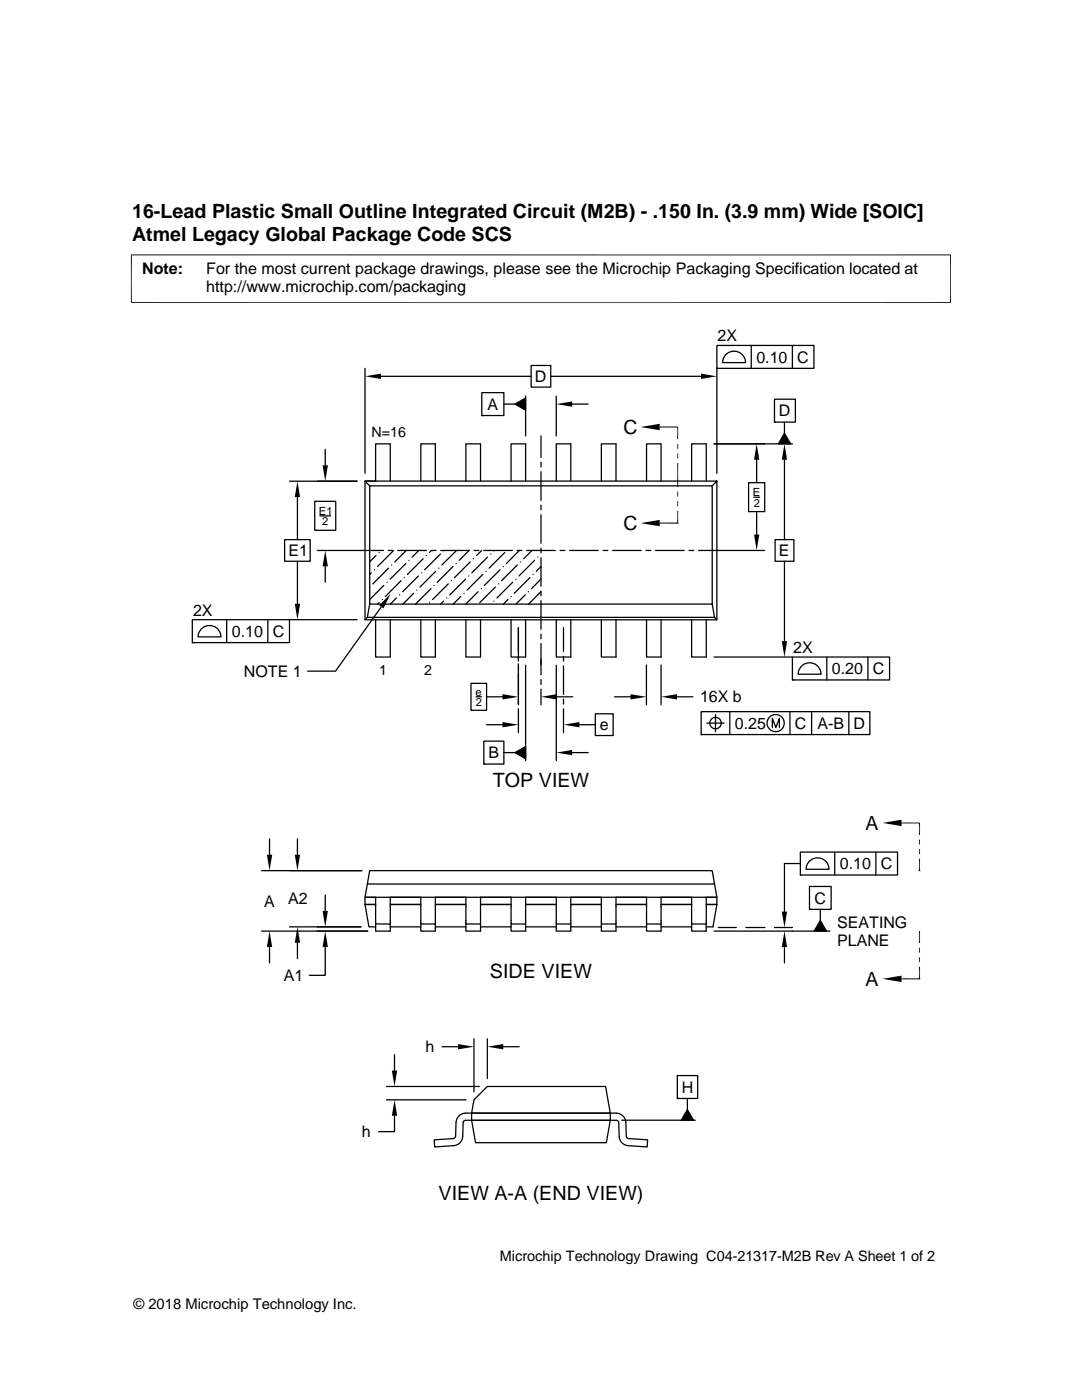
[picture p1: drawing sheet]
<svg xmlns="http://www.w3.org/2000/svg" width="216mm" height="279mm" viewBox="0 0 216 279" stroke-linecap="round" stroke-linejoin="round" font-family="sans-serif">
<g fill="none" stroke="#000" stroke-width=".25">
<path d="M72.8 73.5v20.9M76 75.1h30M96.1 78.4h4.4v4.5h-4.4zM104.9 79.1v7.9M106 72.9h3.9v4.4h-3.9zM109.9 75.1h30M111 79.1v7.9M143 73.5v20.9M143 68.9h19.4v4.6h-19.4zM143 73.5h.1M144.9 70.7a2.3 2.3 0 0 1 2.5-.4 2.3 2.3 0 0 1 1.4 2.1h-4.6l.3-1.2zM149.9 68.9v4.6"/>
<path d="M154.5 79.7h4.2v4.5h-4.2zM158.1 68.9v4.6M57.8 96h13.4M59.4 99.2v8.5M64.9 89.7v3.2M73.8 97h68.3v23.6h-68.3zM77.9 96v-7.4h-2.9v7.4h-2.2l1 1M86.9 96v-7.4h-2.9v7.4M95.9 96v-7.4h-2.9v7.4M96.1 82.9h.1M100.5 80.6h2.3M102.8 80.6l2.1-1.2v2.5z"/>
<path d="M104.9 96v-7.4h-2.9v7.4M107.9 87v4.3M107.9 92.2v1M107.9 94.1v5.8M113.9 96v-7.4h-2.9v7.4M114.2 80.6h3.1M122.9 96v-7.4h-2.9v7.4M131.9 96v-7.4h-2.9v7.4M140.9 96v-7.4h-2.9v7.4M142.5 88.6h15.6M143 96v27.7h-70.2v-27.7h70.2l-.9 1M149.4 96.3h3.2v5.8h-3.2z"/>
<path d="M150.4 99.2h1.2M151 91.8v4.5M154.5 84.2h.1M156.5 86.5l1.3 2.1h-2.5zM156.5 84.2v2.3M156.5 91.8v15.9M56.8 107.7h5.1v4.3h-5.1zM59.4 112v8.5M62.8 100.1h4.2v5.7h-4.2zM63.3 109.9h13.2M63.8 103h2.2M64.9 113v3.2"/>
<path d="M73.8 117.2h.1M74.1 114.3l-.3 .3M74.7 113.7h.1M75 110.9l-1.2 1.2M75.6 110.3h.1M76.3 119.7h.1M76.6 116.8l-2.8 2.9M77.2 116.2h.1M77.5 109.9h.9M77.5 113.4l-3.1 3.1M78.1 112.8h.1M78.5 109.9l-3.2 3.2"/>
<path d="M79.1 119.3l-1.2 1.3M79.4 109.9h5.7M79.7 118.7h.1M80 115.9l-3.1 3.1M80.7 115.3h.1M81 112.5l-3.1 3.1M81.1 109.9l-2.3 2.2M81.6 111.8h.1M82.6 118.4l-2.2 2.2M83.2 117.8h.1M83.5 115l-3.2 3.1M83.6 109.9l-1.4 1.3"/>
<path d="M84.1 114.3h.1M84.4 111.5l-3.1 3.1M85 110.9h.1M86 117.5l-3.1 3.1M86 109.9h1M86.1 109.9l-.4 .4M86.6 116.8h.1M86.9 114l-3.1 3.2M87.6 113.4h.1M87.9 110.6l-3.2 3.1M87.9 109.9h5.8M88.5 120l-.6 .6"/>
<path d="M88.5 109.9h.1M89.1 119.3h.1M89.5 116.5l-3.2 3.2M90.1 115.9h.1M90.4 113.1l-3.2 3.1M91 112.5h.1M91.1 109.9l-2.9 2.9M91.9 119l-1.5 1.6M92.6 118.4h.1M92.9 115.6l-3.2 3.1M93.5 115h.1M93.6 109.9l-2 1.9"/>
<path d="M93.8 112.1l-3.1 3.2M94.5 111.5h.1M94.6 109.9h1M95.4 118.1l-2.5 2.5M96 117.5h.1M96.1 109.9l-1 1M96.3 114.6l-3.1 3.2M96.5 109.9h5.7M97 114h.1M97.3 111.2l-3.2 3.1M97.9 110.6h.1M98.5 120h.1"/>
<path d="M98.6 109.9h-.1M98.8 117.2l-3.1 3.1M99.5 116.5h.1M99.8 113.7l-3.2 3.1M100.4 113.1h.1M100.7 110.3l-3.1 3.1M101.3 119.7l-.8 .9M102 119h.1M102.3 116.2l-3.1 3.1M102.9 115.6h.1M103.2 109.9h.9M103.2 112.8l-3.1 3.1"/>
<path d="M103.6 109.9l-2.6 2.6M103.9 112.1h.1M104.8 118.7l-1.8 1.9M105.1 109.9h5.7M105.4 118.1h.1M105.7 115.3l-3.1 3.1M106.2 109.9l-1.7 1.6M106.4 114.6h.1M106.7 111.8l-3.2 3.2M107.3 111.2h.1M107.9 115.6l-1.8 1.9M107.9 118.1l-2.4 2.5"/>
<path d="M107.9 113.1l-.9 .9M107.9 100.8v1M107.9 102.7v5.7M107.9 109.4v.9M107.9 111.3v5.7M107.9 118v.9M107.9 119.9v5.7M111.8 109.9h.9M113.7 109.9h5.7M120.3 109.9h1M122.2 109.9h5.8M128.9 109.9h1"/>
<path d="M130.8 109.9h5.7M137.5 109.9h.9M151 102.1v4.6M152.6 109.9h-13.2M154.7 107.7h3.7v4.3h-3.7zM156.5 112v16M38.4 123.7h19.4v4.5h-19.4zM38.4 128.2h.1M40.3 125.4a2.29 2.29 0 0 1 2.4-.4 2.29 2.29 0 0 1 1.4 2.1h-4.6l.3-1.2zM45.2 123.7v4.5M53.4 123.7v4.5M57.8 123.7h13.4"/>
<path d="M73.3 123.2l-.5 .5M73.8 120.6l-.5 2.6h69.3l-.5-2.6M75 123.7v7.4h2.9v-7.4M75.6 120.3l-.2 .3M76.1 121.1l-9.1 12.8h-5.6M84 123.7v7.4h2.9v-7.4M85.7 120.3h.1M93 123.7v7.4h2.9v-7.4M94 136.4h3.1v5.4h-3.1zM95 139.1h1.1M97.1 139.1h3.2M102 123.7v7.4h2.9v-7.4"/>
<path d="M103.4 125.3v6.6M103.4 132.5v8.2M104.9 132.8v19M107.9 126.5v1M107.9 128.4v6.3M107.9 135.6v1M107.9 137.5v3.2M111 132.8v19M111 123.7v7.4h2.9v-7.4M111.1 139.1h3.2M112.4 125.3v4.7M112.4 131v.9"/>
<path d="M112.4 132.9v5.7M112.4 139.6v.9M120 123.7v7.4h2.9v-7.4M122.6 139.1h3.2M129 132.7v8M129 123.7v7.4h2.9v-7.4M131.9 132.7v8M135.1 139.1h3.2M138 123.7v7.4h2.9v-7.4M142.5 131.1h15.6M142.6 123.2l.4 .5M158.1 131.1h19.4v4.6h-19.4z"/>
<path d="M158.1 135.7h.1M160 132.8a2.28 2.28 0 0 1 2.5-.3 2.28 2.28 0 0 1 1.3 2.1h-4.5l.3-1.2zM165 131.1v4.6M173.2 131.1v4.6M96.5 147.9h4v4.6h-4zM96.5 152.5h.1M97.1 144.6h3.2M100.5 150.2h2.3M102.8 150.2l2.1-1.2v2.4zM103.4 141.5v4.7M112.4 141.5v4.7M114.2 150.2h3.1"/>
<path d="M115.6 144.6h3.2M118.8 142.5h3.5v4.3h-3.5zM139.9 142h33.7v4.6h-33.7zM139.9 146.6h.1M141.1 144.3h3.4M142.8 142.6v3.4M145.6 142v4.6M154.1 145.2v-1.8l.7 1.8 .7-1.8v1.8M157.6 142v4.6M161.9 142v4.6M169.4 142v4.6M52.2 173.8h20"/>
<path d="M53.8 167.4v3.2M59.4 167.4v3.2M64.9 178.6v3.2M73.3 176.4l-.5 2.7h2.2v5.3h2.9v1.4h-2.9v-1.4M73.8 173.8h68.3l.5 2.6h-69.3zM142.6 176.4l.4 2.7h-2.1h2.1v1.4h-2.1h2.1l-.7 4.5h-1.4M159.7 170.1h19.4v4.5h-19.4zM159.7 174.6h.1M159.7 172.3h-3.2v9.6M161.5 176.9h4.3v4.6h-4.3zM161.6 171.8a2.28 2.28 0 0 1 2.5-.4 2.28 2.28 0 0 1 1.3 2.1h-4.6l.4-1.2zM166.6 170.1v4.5"/>
<path d="M174.8 170.1v4.5M52.2 185.8h21.2M53.8 189v3.2M57.8 185h14.2M59.4 188.2v3.1M64.9 189v5.6h-3.2M77.9 180.5h6.1M77.9 185h6.1M77.9 184.4v-5.3h-5.1v1.4h2.2h-2.2l.8 4.5h1.4M84 184.4v1.4h2.9v-1.4h-2.9v-5.3h-6.1h9v5.3M86.9 180.5h6.1M86.9 185h6.1"/>
<path d="M93 184.4v1.4h2.9v-1.4h-2.9v-5.3h-6.1h9v5.3M95.9 180.5h6.1M95.9 185h6.1M102 184.4v1.4h2.9v-1.4h-2.9v-5.3h-6.1h9v5.3M104.9 180.5h6.1M104.9 185h6.1M111 184.4v1.4h2.9v-1.4h-2.9v-5.3h-6.1h9v5.3M113.9 180.5h6.1M113.9 185h6.1M120 184.4v1.4h2.9v-1.4h-2.9v-5.3h-6.1h9v5.3M122.9 180.5h6.1M122.9 185h6.1"/>
<path d="M129 184.4v1.4h2.9v-1.4h-2.9v-5.3h-6.1h9v5.3M131.9 180.5h6.1M131.9 185h6.1M138 184.4v1.4h2.9v-1.4h-2.9v-5.3h-6.1h9v5.3M142.5 185.8h23.1M143.3 185.1h3.6M148.8 185.1h3.8M154.5 185.1h3.6M156.5 189v3.2M161.5 181.5h.1M163.7 183.7l1.2 2.1h-2.4zM163.7 181.5v2.2"/>
<path d="M77.1 216.8h18.6M77.1 219.5h15.9M78.7 210.5v3.2M88.2 208.9h3.2M94.6 219.5l2.6-2.7h23.6l1 5.3h-27.7zM94.6 207.3v10.6M97.2 207.3v7.9M100.4 208.9h3.2M135.1 214.7h4.1v4.5h-4.1zM135.1 219.2h.1M137.2 219.2v2.2M78.7 222.7v3.1h-3.2"/>
<path d="M94.1 222.1a2.48 2.48 0 0 0-2.9 1.1l-.2 .8-.1 2.7-.1 .4-.4 .1-3.7 .3v1.4l3.9-.3a1.92 1.92 0 0 0 1.7-1.8l.2-2.9 .2-.3h1.4v-1.5h27.7M94.1 223.6h27.7M94.1 223.6h27.7l-.8 4.4h-26.1zM121.8 222.1a2.48 2.48 0 0 1 2.9 1.1l.2 .8 .1 2.7 .1 .4 .3 .1 3.8 .3-.1 1.4-3.8-.3a1.92 1.92 0 0 1-1.8-1.8l-.1-2.9-.3-.3h-1.3zM124.1 223.6h14.6M137.2 221.4l1.2 2.2h-2.5z"/>
<circle cx="142.8" cy="144.3" r="1.14"/>
<circle cx="154.8" cy="144.3" r="1.71"/>
</g>
<g fill="#000">
<path d="M72.8 75.1l3.2-.5v1zM102.8 80.6l2.1-1.2v2.5zM139.9 74.6l3.1 .5-3.1 .5zM59.4 96l.5 3.2h-1.1zM64.4 92.9h1l-.5 3.1zM111 80.6l3.2-.5v1.1zM127.8 85.2l3.8-.6v1.3zM135.1 88.6l.2 1h-.2zM135.1 90.5l.2 1h-.2zM135.1 98.1l.2 1h-.2zM135.1 88.6h.2v1zM135.1 90.5h.2v1z"/>
<path d="M135.1 98.1h.2v1zM151 88.6l.5 3.2h-1zM156.5 88.6l.6 3.2h-1.1zM156.5 86.5l1.3 2.1h-2.5zM64.9 109.9l.5 3.1h-1zM127.8 104.4l3.8-.6v1.2zM135.1 100l.2 1h-.2zM135.1 100h.2v1zM150.5 106.7h1l-.5 3.2zM58.8 120.5h1.1l-.5 3.2zM75.6 120.8l2.3-2.3-1.4 2.9zM100.3 138.5l3.1 .6-3.1 .5z"/>
<path d="M107.9 139.1l3.2-.6v1.1zM125.8 138.5l3.2 .6-3.2 .5zM131.9 139.1l3.2-.6v1.1zM156 128h1.1l-.6 3.1zM100.3 144.1l3.1 .5-3.1 .6zM102.8 150.2l2.1-1.2v2.4zM111 150.2l3.2-.5v1zM112.4 144.6l3.2-.5v1.1zM53.3 170.6h1l-.5 3.2zM58.8 170.6h1.1l-.5 3.2zM176.1 164.2l3.8-.6v1.3zM183.4 167.6l.2 .9h-.2z"/>
<path d="M183.4 169.5l.2 .9h-.2zM183.4 167.6h.2v.9zM183.4 169.5h.2v.9zM53.8 185.8l.5 3.2h-1zM59.4 185l.5 3.2h-1.1zM64.4 181.8h1l-.5 3.2zM64.9 185.8l.5 3.2h-1zM156.5 185.8l.6 3.2h-1.1zM156 181.9h1.1l-.6 3.2zM163.7 183.7l1.2 2.1h-2.4zM176.1 195.3l3.8-.6v1.3zM183.4 189.1l.2 1h-.2z"/>
<path d="M183.4 191.1l.2 .9h-.2zM183.4 189.1h.2v1zM183.4 191.1h.2v.9zM78.2 213.7h1l-.5 3.1zM91.4 208.4l3.2 .5-3.2 .5zM97.2 208.9l3.2-.5v1zM78.7 219.5l.5 3.2h-1zM137.2 221.4l1.2 2.2h-2.5z"/>
</g>
<path d="M26.1 50.9h163.7M26.2 50.8v9.7M189.7 50.8v9.7M26.1 60.4h163.7M135.2 85.2v2.5M135.2 92.4v4.8M135.1 104.4h.2M135.2 101.9v2.5M179.9 164.2h3.6M183.4 173.8h.2M183.4 195.3h.2" fill="none" stroke="#000" stroke-width=".2"/>
<path d="M131.6 85.2h3.6M131.6 104.4h3.6M183.5 164.2v2.4M183.5 171.4v2.4M183.5 185.8v2.4M183.5 193v2.3h-3.6" fill="none" stroke="#000" stroke-width=".21"/>
<g font-size="3.9">
<text x="26.4" y="43.5">16-Lead Plastic Small Outline Integrated Circuit (M2B) - .150 In. (3.9 mm) Wide [SOIC]</text>
<text x="26.4" y="48">Atmel Legacy Global Package Code SCS</text>
<text x="124.4" y="86.6">C</text>
<text x="124.4" y="105.8">C</text>
<text x="98.3" y="157.1">TOP VIEW</text>
<text x="172.7" y="165.6">A</text>
<text x="97.8" y="195.2">SIDE VIEW</text>
<text x="172.7" y="196.7">A</text>
<text x="87.5" y="239.4">VIEW A-A (END VIEW)</text>
</g>
<g font-size="3.2">
<text x="28.4" y="54.6">Note:</text>
<text x="41.1" y="58.3">http://www.microchip.com/packaging</text>
<text x="41.1" y="54.6">For the most current package drawings, please see the Microchip Packaging Specification located at</text>
<text x="143.2" y="68.1">2X</text>
<text x="106.7" y="76.2">D</text>
<text x="150.9" y="72.3">0.10</text>
<text x="159.1" y="72.4">C</text>
<text x="97.3" y="81.8">A</text>
<text x="155.4" y="83.1">D</text>
<text x="57.6" y="111">E1</text>
<text x="155.4" y="111">E</text>
<text x="38.5" y="122.9">2X</text>
<text x="46.2" y="127.1">0.10</text>
<text x="54.4" y="127.1">C</text>
<text x="158.3" y="130.3">2X</text>
<text x="48.7" y="135.1">NOTE 1</text>
<text x="166" y="134.5">0.20</text>
<text x="174.2" y="134.6">C</text>
<text x="139.7" y="140.2">16X b</text>
<text x="119.7" y="145.8">e</text>
<text x="146.6" y="145.5">0.25</text>
<text x="158.6" y="145.5">C</text>
<text x="163.1" y="145.5">A-B</text>
<text x="170.3" y="145.5">D</text>
<text x="97.5" y="151.3">B</text>
<text x="167.6" y="173.5">0.10</text>
<text x="175.8" y="173.5">C</text>
<text x="52.7" y="180.9">A</text>
<text x="57.5" y="180.5">A2</text>
<text x="162.5" y="180.3">C</text>
<text x="167" y="185.1">SEATING</text>
<text x="167" y="188.8">PLANE</text>
<text x="56.6" y="195.8">A1</text>
<text x="84.9" y="210">h</text>
<text x="136" y="218.1">H</text>
<text x="72.2" y="227">h</text>
</g>
<g font-size="2.9">
<text x="99.7" y="251.7">Microchip Technology Drawing C04-21317-M2B Rev A Sheet 1 of 2</text>
<text x="26.6" y="261.3">© 2018 Microchip Technology Inc.</text>
</g>
<g font-size="2.8">
<text x="74.1" y="87.2">N=16</text>
<text x="75.6" y="134.7">1</text>
<text x="84.6" y="134.7">2</text>
</g>
<g font-size="2.2">
<text x="150.2" y="99">E</text>
<text x="150.4" y="101.1">2</text>
<text x="63.6" y="102.7">E1</text>
<text x="64.3" y="104.8">2</text>
<text x="94.9" y="138.8">e</text>
<text x="94.9" y="140.9">2</text>
</g>
</svg>
